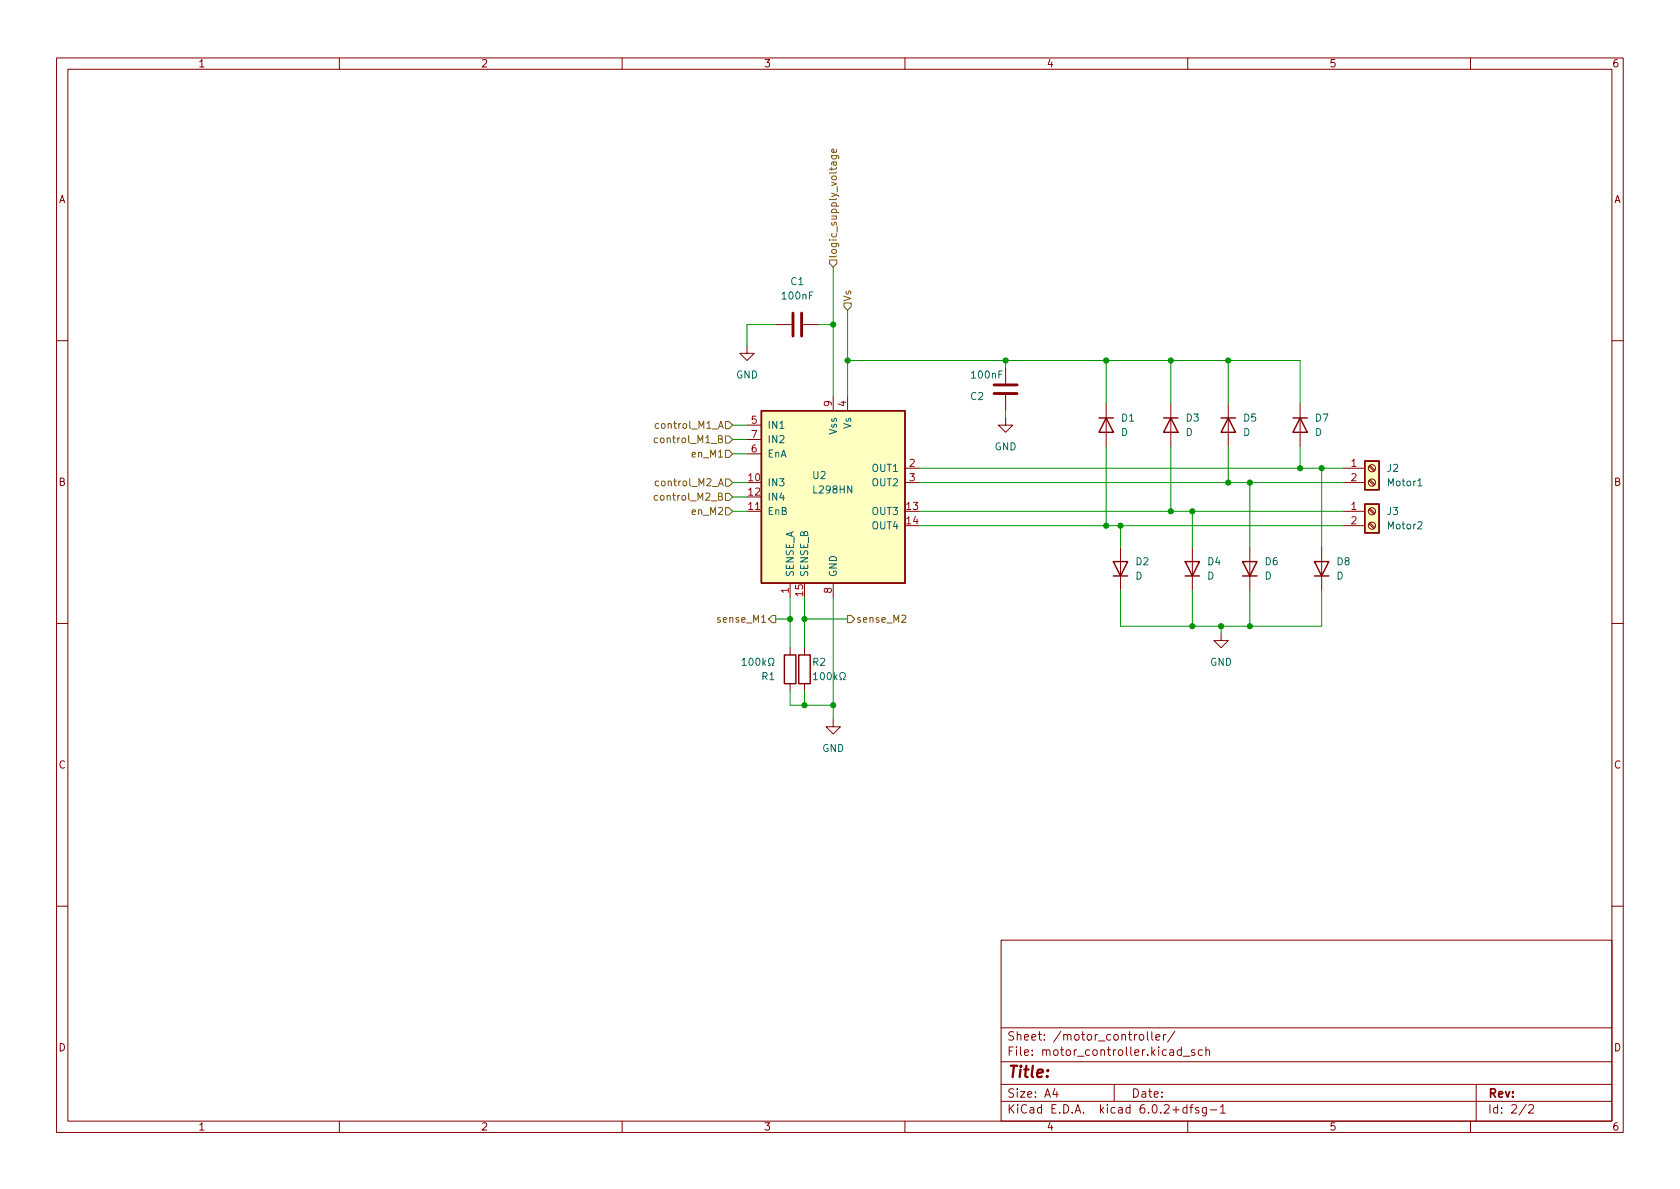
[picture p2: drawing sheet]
<svg xmlns="http://www.w3.org/2000/svg" width="297mm" height="210mm" viewBox="0 0 297 210" stroke-linecap="round" stroke-linejoin="round" font-family="sans-serif">
<g fill="none" stroke="#840000" stroke-width=".18">
<path d="M10 10.2h277v190.1h-277zM12 12.2h273v186.1h-273zM60 10.2v2M110 10.2v2M160 10.2v2M210 10.2v2M260 10.2v2M137.2 57.4h2.8M142 57.4h2.8M10 60.2h2M132.1 61.2v1.3h1.2l-1.2 1.2-1.3-1.2h1.3M132.1 75.2h2.5"/>
<path d="M132.1 77.7h2.5M147.3 70.1v2.5M149.9 70.1v2.5M177.8 73.9v1.3h1.3l-1.3 1.2-1.3-1.2h1.3M177.8 65v2.8M177.8 69.8v2.8M195.6 71.4v7.6M207 71.4v7.6M217.2 71.4v7.6M229.9 71.4v7.6M285 60.2h2M132.1 90.4h2.5"/>
<path d="M132.1 80.3h2.5M160 82.8h2.6M160 85.3h2.6M198.1 96.8v7.6M210.8 96.8v7.6M221 96.8v7.6M233.7 96.8v7.6M237.5 90.4h3.8M237.5 82.8h3.8M237.5 85.3h3.8M237.5 93h3.8M242 92.6l.9 .9"/>
<path d="M242 90.1l.9 .8M242 85l.9 .8M242 82.5l.9 .8M242.2 92.5l.9 .8M242.2 89.9l.9 .8M242.2 84.8l.9 .9M242.2 82.3l.9 .8M10 110.2h2M139.7 103.1v2.6M139.7 114.5v1.3M142.2 114.5v1.3M147.3 103.1v2.6"/>
<path d="M215.9 112v1.3h1.3l-1.3 1.2-1.3-1.2h1.3M285 110.2h2M139.7 120.9v1.3M142.2 120.9v1.3M147.3 127.2v1.3h1.3l-1.3 1.3-1.3-1.3h1.3M10 160.2h2M177 166.3h108v32h-108zM285 160.2h2M60 198.3v2M110 198.3v2M160 198.3v2M177 194.8h108"/>
<path d="M177 191.8h108M177 187.8h108M177 181.8h108M186.5 192.5l-.4 1h1M186.9 193v1M197 191.8v3M201.5 183.1l.2-.2 .4 .2 .1 .5-.1 .3h-.4l-.2-.1zM202.9 182.4v1.3l.2 .2M203.6 182.4v1.3l.3 .2M204.4 183.4l.7-.1-.1-.3-.4-.1-.2 .2v.8h.6M205.7 182.9v1M206.1 182.9l-.2 .1-.2 .2"/>
<path d="M207.7 182.4l-1.3 1.9M208.9 185.7l-.5-.1-.3 .3v.4l.2 .3h.6M208.9 185.1v1.5M209.2 186.8h1.2M209.9 195.9l-.5-.1-.3 .3v.4l.2 .3h.6M209.9 195.3v1.5M210 198.3v2M210.4 195.8h.5M210.9 195.3l-.3 .2v1.3M211.2 185.7l-.3-.1-.3 .2 .1 .3 .5 .1v.4h-.6M211.9 195.9l-.3-.1-.2 .2v.3l.5 .1v.4h-.5M212.6 185.7l-.5-.1-.2 .3v.4l.1 .3h.6"/>
<path d="M213.2 185.8l.2-.2 .4 .1 .1 .9M213.2 185.1v1.5M213.3 195.8v1.2l-.3 .3h-.4M213.3 195.9l-.4-.1-.3 .3v.4l.1 .3h.6M214 196.3h1.1M215.8 195.8l.4-.5v1.5M215.8 196.8h.8M260 198.3v2M261 191.8v6.5M269.9 195.3l-1.3 1.9M270.3 195.5l.6-.2 .2 .2 .1 .3-1 1h1"/>
<circle cx="242.6" cy="90.4" r=".63"/>
<circle cx="242.6" cy="82.8" r=".63"/>
<circle cx="242.6" cy="85.3" r=".63"/>
<circle cx="242.6" cy="93" r=".63"/>
</g>
<g fill="#ffffc2" stroke="#ffffc2" stroke-width=".18">
<path d="M134.6 72.6h25.4v30.5h-25.4z"/>
<path d="M241.3 89.1h2.5v5.1h-2.5z"/>
<path d="M241.3 81.5h2.5v5.1h-2.5z"/>
</g>
<g fill="none" stroke="#840000" stroke-width=".25">
<path d="M134.6 72.6h25.4v30.5h-25.4zM194.3 73.9h2.5M195.6 73.9l1.2 2.5h-2.5zM205.7 73.9h2.6M207 73.9l1.3 2.5h-2.6zM215.9 73.9h2.5M217.2 73.9l1.2 2.5h-2.5zM228.6 73.9h2.5M229.9 73.9l1.2 2.5h-2.5zM196.8 99.3h2.6l-1.3 2.5zM209.5 99.3h2.6l-1.3 2.5zM219.7 99.3h2.5l-1.2 2.5z"/>
<path d="M232.4 99.3h2.5l-1.2 2.5zM241.3 89.1h2.5v5.1h-2.5zM241.3 81.5h2.5v5.1h-2.5zM138.7 115.8h2v5.1h-2zM141.2 115.8h2.1v5.1h-2.1zM196.8 101.8h2.6M209.5 101.8h2.6M219.7 101.8h2.5M232.4 101.8h2.5"/>
</g>
<path d="M140.2 55.4v4M141.7 55.4v4M175.8 69.6h4M175.8 68.1h4" fill="none" stroke="#840000" stroke-width=".51"/>
<g fill="none" stroke="#006464" stroke-width=".18">
<path d="M250.7 85.9h.7M131.2 116.8l.4-.4v1.3M131.2 117.7h.7M132.5 116.5l.2-.1a.68 .68 0 0 1 .5 .6 .68 .68 0 0 1-.5 .7l-.2-.2-.1-.3zM133.8 116.5l.1-.1a.68 .68 0 0 1 .5 .6 .68 .68 0 0 1-.5 .7 .84 .84 0 0 1-.1-1.2zM134.9 116.4v1.3M135 117.2l.4 .5M135.4 116.8l-.5 .5M135.9 117.7h.3v-.3a.54 .54 0 0 1-.3-.7 .54 .54 0 0 1 .8-.2 .58 .58 0 0 1-.2 .9v.3h.3M143.8 119.3l.4-.4v1.3M145.2 119.1l.1-.2a.68 .68 0 0 1 .5 .7 .68 .68 0 0 1-.5 .6l-.1-.1-.2-.4zM146.4 119.1l.2-.2a.68 .68 0 0 1 .4 .7 .68 .68 0 0 1-.4 .6l-.2-.1-.1-.4z"/>
<path d="M147.5 118.9v1.3M147.6 119.7l.4 .5M148 119.4l-.5 .4M143.8 120.2h.8M148.5 120.2h.3v-.2a.54 .54 0 0 1-.3-.8 .54 .54 0 0 1 .8-.2 .58 .58 0 0 1-.1 1v.2h.3"/>
</g>
<g fill="none" stroke="#725600" stroke-width=".18">
<path d="M147 27.5h1.1l.2 .2v.3M147.1 27.5l-.1 .4 .3 .2 .5-.1v-.5M147.4 28.6v.5l.2 .2 .3-.2-.1-.5M147.8 26.4l.1 .4-.2 .2-.6-.1v-.5l.3-.1 .1 .7M147.9 28.6l-.8 .1v.5M146.7 46h1.3v.6l-.7 .6-.6-.6zM149.2 53.6h1.3v.6l-.6 .7-.7-.7zM116.3 77.5l-.4-.1-.2 .3 .1 .5h.5M128.3 79.6h.6l.6 .7-.6 .6h-.6zM128.3 74.5h.6l.6 .7-.6 .6h-.6zM128.3 77.1h.6l.6 .6-.6 .7h-.6zM116.3 87.7l-.4-.1-.2 .2 .1 .6h.5"/>
<path d="M128.3 84.7h.6l.6 .6-.6 .7h-.6zM128.3 87.2h.6l.6 .7-.6 .6h-.6zM128.3 89.8h.6l.6 .6-.6 .7h-.6zM136.5 108.8h.7v1.3h-.7l-.6-.6zM149.9 108.8h.6l.6 .7-.6 .6h-.6zM159.4 108.9l.5-.1 .3 .3-.8 .9h.8"/>
</g>
<g fill="none" stroke="#009600" stroke-width=".18">
<path d="M137.2 57.4h-5.1v3.8M144.8 57.4h2.5M147.3 47.2v22.9M149.9 54.9v15.2M129.5 75.2h2.6M129.5 77.7h2.6M149.9 63.7h80v7.7M177.8 63.7v1.3M177.8 72.6v1.3M195.6 63.7v7.7M195.6 79v14M207 63.7v7.7"/>
<path d="M207 79v11.4M217.2 63.7v7.7M217.2 79v6.3M229.9 79v3.8M129.5 90.4h2.6M129.5 85.3h2.6M129.5 87.9h2.6M129.5 80.3h2.6M162.6 90.4h74.9M162.6 85.3h74.9M162.6 93h74.9M162.6 82.8h74.9"/>
<path d="M198.1 93v3.8M210.8 90.4v6.4M221 85.3v11.5M233.7 82.8v14M137.2 109.5h2.5M139.7 105.7v8.8M142.2 109.5h7.7M142.2 105.7v8.8M147.3 105.7v21.5M198.1 104.4v6.3h35.6v-6.3M210.8 104.4v6.3M215.9 110.7v1.3"/>
<path d="M221 104.4v6.3M139.7 122.2v2.5h7.6M142.2 122.2v2.5"/>
</g>
<g fill="#009600" stroke="#009600" stroke-width=".18">
<circle cx="221" cy="110.7" r=".46"/>
<circle cx="215.9" cy="110.7" r=".46"/>
<circle cx="221" cy="85.3" r=".46"/>
<circle cx="210.8" cy="110.7" r=".46"/>
<circle cx="229.9" cy="82.8" r=".46"/>
<circle cx="233.7" cy="82.8" r=".46"/>
<circle cx="142.2" cy="124.7" r=".46"/>
<circle cx="147.3" cy="124.7" r=".46"/>
<circle cx="207" cy="90.4" r=".46"/>
<circle cx="195.6" cy="93" r=".46"/>
<circle cx="210.8" cy="90.4" r=".46"/>
<circle cx="198.1" cy="93" r=".46"/>
<circle cx="139.7" cy="109.5" r=".46"/>
<circle cx="142.2" cy="109.5" r=".46"/>
<circle cx="177.8" cy="63.7" r=".46"/>
<circle cx="149.9" cy="63.7" r=".46"/>
<circle cx="147.3" cy="57.4" r=".46"/>
<circle cx="207" cy="63.7" r=".46"/>
<circle cx="195.6" cy="63.7" r=".46"/>
<circle cx="217.2" cy="63.7" r=".46"/>
<circle cx="217.2" cy="85.3" r=".46"/>
</g>
<text font-size="2.8" fill="#840000" x="178" y="190.6">Title:</text>
<g font-size="2.1" fill="#840000">
<text x="178" y="184">Sheet: /motor_controller/</text>
<text x="178" y="186.7">File: motor_controller.kicad_sch</text>
<text x="178" y="196.9">KiCad E.D.A. kicad 6.0.2+dfsg-1</text>
<text x="178" y="194.1">Size: A4</text>
<text x="200" y="194.1">Date:</text>
<text x="263" y="194.1">Rev:</text>
<text x="263" y="196.9">Id: 2/2</text>
</g>
<g font-size="1.8" fill="#840000">
<text x="35" y="11.9">1</text>
<text x="85" y="11.9">2</text>
<text x="135" y="11.9">3</text>
<text x="185" y="11.9">4</text>
<text x="235" y="11.9">5</text>
<text x="285" y="11.9">6</text>
<text x="10.3" y="35.9">A</text>
<text x="285.3" y="35.9">A</text>
<text x="10.3" y="85.9">B</text>
<text x="285.3" y="85.9">B</text>
<text x="10.3" y="135.9">C</text>
<text x="285.3" y="135.9">C</text>
<text x="10.3" y="185.9">D</text>
<text x="285.3" y="185.9">D</text>
<text x="35" y="199.9">1</text>
<text x="85" y="199.9">2</text>
<text x="135" y="199.9">3</text>
<text x="185" y="199.9">4</text>
<text x="235" y="199.9">5</text>
<text x="285" y="199.9">6</text>
</g>
<g font-size="1.8" fill="#725600">
<text x="148" y="45.8" transform="rotate(-90 148 45.8)">logic_supply_voltage</text>
<text x="150.5" y="53.4" transform="rotate(-90 150.5 53.4)">Vs</text>
<text x="116.4" y="75.8">control_M1_A</text>
<text x="116.4" y="78.4">control_M1_B</text>
<text x="122.6" y="80.9">en_M1</text>
<text x="116.4" y="86">control_M2_A</text>
<text x="116.4" y="88.5">control_M2_B</text>
<text x="122.6" y="91.1">en_M2</text>
<text x="127.2" y="110.1">sense_M1</text>
<text x="151.3" y="110.1">sense_M2</text>
</g>
<g font-size="1.8" fill="#006464">
<text x="138.4" y="53">100nF</text>
<text x="139.8" y="50.4">C1</text>
<text x="130.1" y="66.9">GND</text>
<text x="171.6" y="70.7">C2</text>
<text x="171.9" y="66.9">100nF</text>
<text x="135.6" y="75.8">IN1</text>
<text x="148" y="76.8" transform="rotate(-90 148 76.8)">Vss</text>
<text x="150.5" y="75.8" transform="rotate(-90 150.5 75.8)">Vs</text>
<text x="198.2" y="77.1">D</text>
<text x="198.3" y="74.5">D1</text>
<text x="209.6" y="77.1">D</text>
<text x="209.7" y="74.5">D3</text>
<text x="219.8" y="77.1">D</text>
<text x="219.9" y="74.5">D5</text>
<text x="232.5" y="77.1">D</text>
<text x="232.6" y="74.5">D7</text>
<text x="135.6" y="80.9">EnA</text>
<text x="135.6" y="78.4">IN2</text>
<text x="154.3" y="83.4">OUT1</text>
<text x="175.8" y="79.6">GND</text>
<text x="245.3" y="83.4">J2</text>
<text x="135.6" y="86">IN3</text>
<text x="135.6" y="88.5">IN4</text>
<text x="143.7" y="84.7">U2</text>
<text x="144" y="87.2">L298HN</text>
<text x="154.3" y="86">OUT2</text>
<text x="245.5" y="86">Motor1</text>
<text x="135.6" y="91.1">EnB</text>
<text x="154.3" y="91.1">OUT3</text>
<text x="154.3" y="93.6">OUT4</text>
<text x="245.3" y="91.1">J3</text>
<text x="245.5" y="93.6">Motor2</text>
<text x="200.8" y="99.9">D2</text>
<text x="213.5" y="99.9">D4</text>
<text x="223.7" y="99.9">D6</text>
<text x="236.4" y="99.9">D8</text>
<text x="140.3" y="102.1" transform="rotate(-90 140.3 102.1)">SENSE_A</text>
<text x="142.9" y="102.1" transform="rotate(-90 142.9 102.1)">SENSE_B</text>
<text x="148" y="102.1" transform="rotate(-90 148 102.1)">GND</text>
<text x="200.7" y="102.5">D</text>
<text x="213.4" y="102.5">D</text>
<text x="223.6" y="102.5">D</text>
<text x="236.3" y="102.5">D</text>
<text x="143.7" y="117.7">R2</text>
<text x="213.9" y="117.7">GND</text>
<text x="134.7" y="120.3">R1</text>
<text x="145.4" y="133">GND</text>
</g>
<g font-size="1.8" fill="#a90000">
<text x="147.1" y="71.9" transform="rotate(-90 147.1 71.9)">9</text>
<text x="149.6" y="71.9" transform="rotate(-90 149.6 71.9)">4</text>
<text x="132.9" y="74.9">5</text>
<text x="132.9" y="77.5">7</text>
<text x="132.9" y="80">6</text>
<text x="160.8" y="82.5">2</text>
<text x="238.9" y="82.5">1</text>
<text x="132.4" y="85.1">10</text>
<text x="132.4" y="87.6">12</text>
<text x="160.8" y="85.1">3</text>
<text x="238.9" y="85.1">2</text>
<text x="132.4" y="90.2">11</text>
<text x="160.3" y="90.2">13</text>
<text x="160.3" y="92.7">14</text>
<text x="238.9" y="90.2">1</text>
<text x="238.9" y="92.7">2</text>
<text x="139.4" y="104.9" transform="rotate(-90 139.4 104.9)">1</text>
<text x="142" y="105.4" transform="rotate(-90 142 105.4)">15</text>
<text x="147.1" y="104.9" transform="rotate(-90 147.1 104.9)">8</text>
</g>
</svg>
